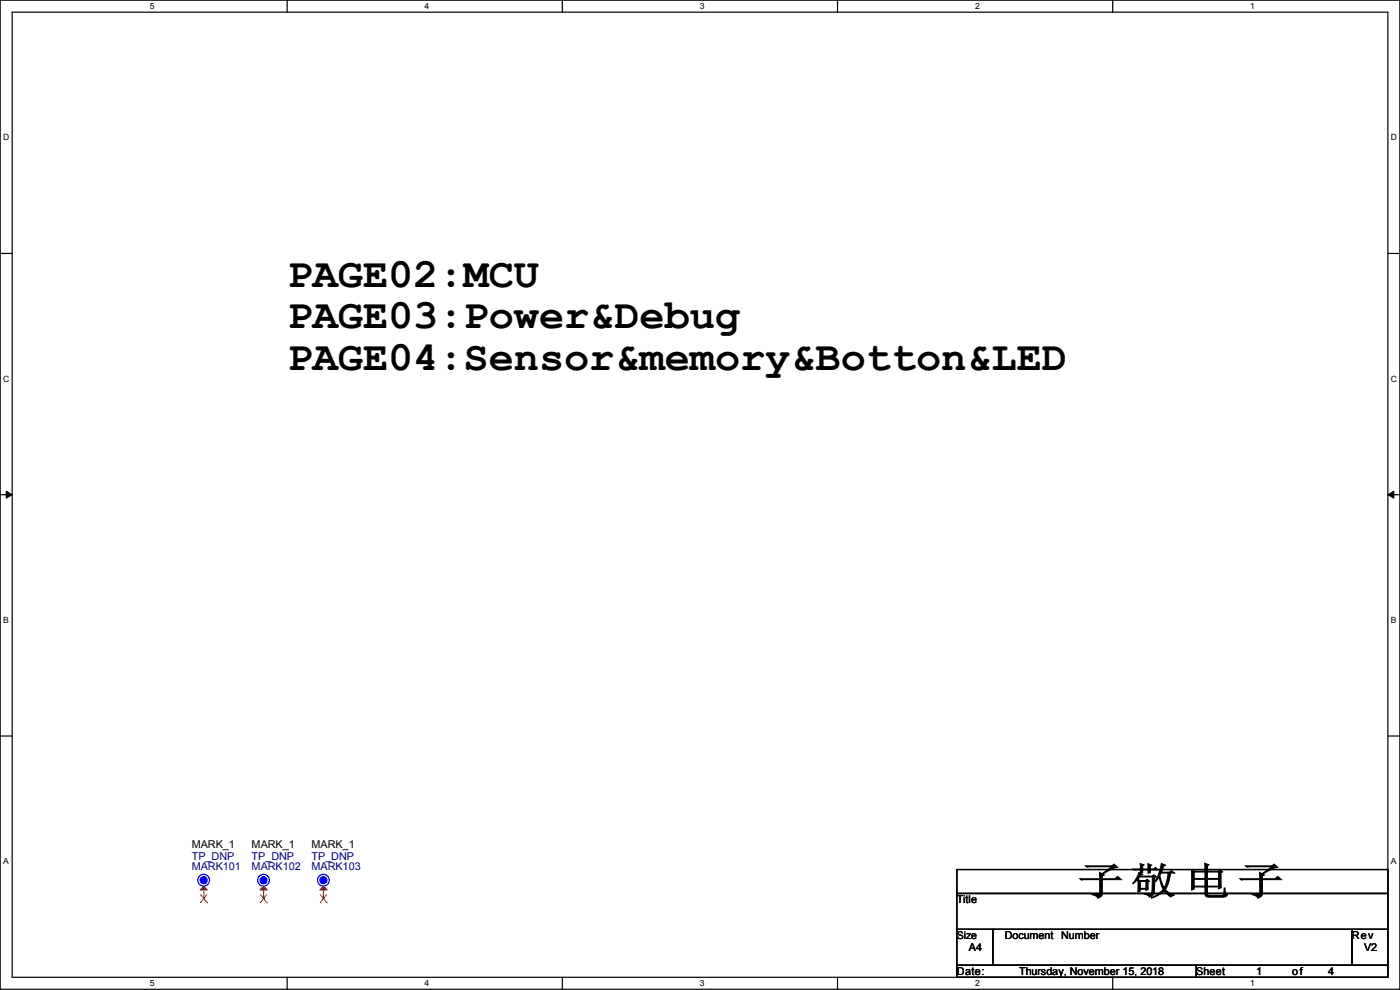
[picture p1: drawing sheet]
<svg xmlns="http://www.w3.org/2000/svg" width="297mm" height="210mm" viewBox="0 0 297 210" stroke-linecap="round" stroke-linejoin="round" font-family="sans-serif">
<path d="M0 0h297v209.8h-297zM2.6 2.6h291.8v204.7h-291.8z" fill="none" stroke="#000" stroke-width=".25"/>
<g fill="#fff">
<path d="M31.7 .3h1v2h-1z"/>
<path d="M31.7 207.6h1v1.9h-1z"/>
</g>
<path d="M60.9 0v2.6M60.9 207.3v2.5" fill="none" stroke="#000" stroke-width=".25"/>
<g fill="#fff">
<path d="M90.1 .3h1v2h-1z"/>
<path d="M90.1 207.6h1v1.9h-1z"/>
</g>
<path d="M119.3 0v2.6M119.3 207.3v2.5" fill="none" stroke="#000" stroke-width=".25"/>
<g fill="#fff">
<path d="M148.5 .3h.9v2h-.9z"/>
<path d="M148.5 207.6h.9v1.9h-.9z"/>
</g>
<path d="M177.7 0v2.6M177.7 207.3v2.5" fill="none" stroke="#000" stroke-width=".25"/>
<g fill="#fff">
<path d="M206.8 .3h1v2h-1z"/>
<path d="M206.8 207.6h1v1.9h-1z"/>
</g>
<path d="M236.1 0v2.6M236.1 207.3v2.5" fill="none" stroke="#000" stroke-width=".25"/>
<g fill="#fff">
<path d="M265.2 .3h1v2h-1z"/>
<path d="M265.2 207.6h1v1.9h-1z"/>
<path d="M.7 28.2h1.2v1.9h-1.2z"/>
<path d="M295.1 28.2h1.2v1.9h-1.2z"/>
<path d="M.7 79.3h1.2v2h-1.2z"/>
<path d="M295.1 79.3h1.2v2h-1.2z"/>
</g>
<path d="M0 53.8h2.6M294.4 53.8h2.6" fill="none" stroke="#000" stroke-width=".25"/>
<g fill="#fff">
<path d="M.7 130.5h1.2v2h-1.2z"/>
<path d="M295.1 130.5h1.1v2h-1.1z"/>
</g>
<path d="M0 104.9h2.6M294.4 104.9h2.6" fill="none" stroke="#000" stroke-width=".25"/>
<path d="M1.3 104.2l1.3 .7-1.3 .8zM294.4 104.9l1.3-.7v1.5z" fill="#000" stroke="#000" stroke-width=".21"/>
<g fill="#fff">
<path d="M.7 181.7h1.2v2h-1.2z"/>
<path d="M295.1 181.7h1.1v2h-1.1z"/>
</g>
<path d="M0 156.1h2.6M294.4 156.1h2.6M203 184.4h91.4v5.1h-91.4zM203 189.5h91.4v7.6h-91.4zM203 197.1h7.6v7.7h-7.6zM210.6 197.1h76.2v7.7h-76.2zM286.8 197.1h7.6v7.7h-7.6zM203 204.8h50.8v2.5h-50.8zM253.8 204.8h40.6v2.5h-40.6z" fill="none" stroke="#000" stroke-width=".25"/>
<g fill="#00f" stroke="#00f" stroke-width=".25">
<circle cx="55.9" cy="186.7" r=".74"/>
<circle cx="43.2" cy="186.7" r=".74"/>
<circle cx="68.6" cy="186.7" r=".74"/>
</g>
<g fill="none" stroke="#00f" stroke-width=".25">
<circle cx="43.2" cy="186.7" r="1.25"/>
<circle cx="55.9" cy="186.7" r="1.25"/>
<circle cx="68.6" cy="186.7" r="1.25"/>
</g>
<g fill="#f00" stroke="#f00" stroke-width=".25">
<path d="M55.2 188.8l.7-.8 .8 .8z"/>
<path d="M42.5 188.8l.7-.8 .8 .8z"/>
<path d="M67.9 188.8l.7-.8 .8 .8z"/>
</g>
<path d="M43.2 190.5h.1M43.2 188v2.5M55.9 190.5h.1M55.9 188v2.5M68.6 190.5h.1M68.6 188v2.5" fill="none" stroke="#f00" stroke-width=".25"/>
<path d="M42.5 191.5h.1M42.5 189.7l1.4 1.8M43.9 191.5h.1M43.9 189.7l-1.4 1.8M55.2 191.5h.1M55.2 189.7l1.4 1.8M56.6 191.5h.1M56.6 189.7l-1.4 1.8M67.9 191.5h.1M67.9 189.7l1.4 1.8M69.3 191.5h.1M69.3 189.7l-1.4 1.8" fill="none" stroke="#804000" stroke-width=".21"/>
<g font-size="8.9">
<text x="61" y="60.8">PAGE02:MCU</text>
<text x="61" y="69.7">PAGE03:Power&amp;Debug</text>
<text x="61" y="78.6">PAGE04:Sensor&amp;memory&amp;Botton&amp;LED</text>
</g>
<text font-size="8.1" x="228.6" y="189.7">子 敬 电 子</text>
<g font-size="2.3">
<text x="40.7" y="179.9">MARK_1</text>
<text x="53.4" y="179.9">MARK_1</text>
<text x="66.1" y="179.9">MARK_1</text>
<text x="203" y="191.6">Title</text>
<text x="205.5" y="201.8">A4</text>
<text x="213.1" y="199.2">Document</text>
<text x="225.1" y="199.2">Number</text>
<text x="286.8" y="199.2">Rev</text>
<text x="289.4" y="201.8">V2</text>
<text x="203" y="206.8">Date:</text>
<text x="216.2" y="206.8">Thursday, November 15, 2018</text>
<text x="253.8" y="206.8">Sheet</text>
<text x="266.5" y="206.8">1</text>
<text x="274.1" y="206.8">of</text>
<text x="281.7" y="206.8">4</text>
</g>
<g font-size="2.3" fill="#000080">
<text x="40.7" y="184.5">MARK101</text>
<text x="40.7" y="182.5">TP_DNP</text>
<text x="53.4" y="184.5">MARK102</text>
<text x="53.4" y="182.5">TP_DNP</text>
<text x="66.1" y="184.5">MARK103</text>
<text x="66.1" y="182.5">TP_DNP</text>
</g>
<text font-size="2.2" x="203" y="199.2">Size</text>
<g font-size="1.8">
<text x="31.8" y="1.9">5</text>
<text x="90.1" y="1.9">4</text>
<text x="148.5" y="1.9">3</text>
<text x="206.8" y="1.9">2</text>
<text x="265.2" y="1.9">1</text>
<text x=".7" y="29.8">D</text>
<text x="295.1" y="29.8">D</text>
<text x=".7" y="80.9">C</text>
<text x="295.1" y="80.9">C</text>
<text x=".7" y="132.1">B</text>
<text x="295.1" y="132.1">B</text>
<text x=".7" y="183.3">A</text>
<text x="295.1" y="183.3">A</text>
<text x="31.8" y="209.2">5</text>
<text x="90.1" y="209.2">4</text>
<text x="148.5" y="209.2">3</text>
<text x="206.8" y="209.2">2</text>
<text x="265.2" y="209.2">1</text>
</g>
</svg>
